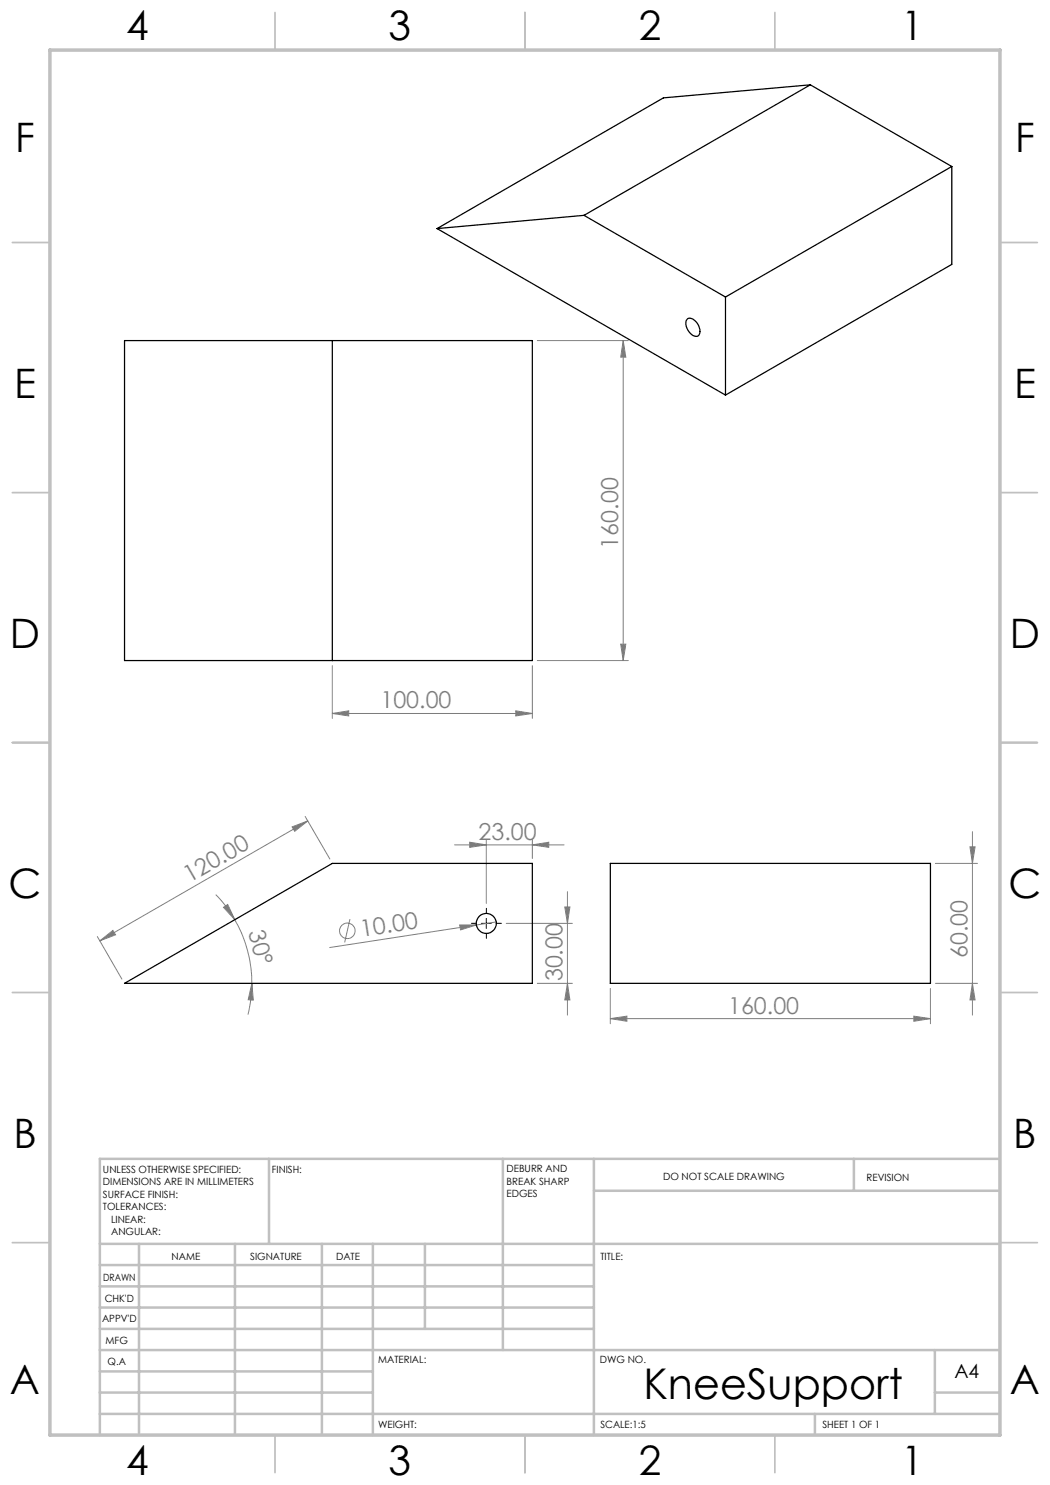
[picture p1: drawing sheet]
<svg xmlns="http://www.w3.org/2000/svg" width="210mm" height="297mm" viewBox="0 0 210 297" stroke-linecap="round" stroke-linejoin="round" font-family="sans-serif">
<g fill="none" stroke="#808080" stroke-width=".2">
<path d="M107.5 68.1h18.2M124.6 68.1l.6 3.3h-1.1zM124.6 68.1v64M66.5 133.1v10.6M106.5 133.1v10.6M107.5 132.1h18.2M124.1 128.8h1.1l-.6 3.3zM66.5 142.7l3.2-.5v1zM66.5 142.7h40M103.2 142.2l3.3 .5-3.3 .5zM43.1 178.9a24.3 24.3 0 0 1 3.9 5M58.4 165.4l3.2-1.2-2.7 2.1z"/>
<path d="M61 163.3l5 8.5M61.6 164.2l-41.6 24M90.9 169h21.9M93.9 168.4l3.4 .6-3.4 .5zM97.3 168v12.7M106.5 169l3.2-.6v1.1zM106.5 168v3.7M113.5 178.3v24.7M187.1 172.7h8.4M194 169.4h1l-.5 3.3zM194.5 166.3v36.7M19.5 187.3l4.9 8.5"/>
<path d="M20 188.2l2.6-2.1 .5 .9zM44.7 181.5l.8-.6 1.5 3zM47 183.9a25.7 25.7 0 0 1 3.4 12.8M50.4 196.7l.3 3.3h-1.1zM50.4 196.7a27.3 27.3 0 0 1-.8 6.2M70 183.8l-1.1 4.7M91.9 185h3.4l-3.2 1zM95.3 185l-29.4 4.5M99.2 184.4l-3.9 .6M101.2 184.7h13.3M107.5 196.7h7M113 181.4h1l-.5 3.3z"/>
<path d="M113.5 196.7l.5 3.3h-1zM122.1 197.7v7M186.1 197.7v7M187.1 196.7h8.4M194.5 196.7l.5 3.3h-1zM122.1 203.7l3.3-.5v1.1zM122.1 203.7h64M182.8 203.2l3.3 .5-3.3 .6z"/>
<circle cx="69.5" cy="186.2" r="1.56"/>
</g>
<path d="M95.3 184.7h-1M97.3 182.7v-1M97.3 186.7v1M99.3 184.7h1" fill="none" stroke="#000" stroke-width=".2" stroke-dasharray="15.2 1.3 1.3 1.3"/>
<path d="M96.3 184.7h1.9M97.3 183.7v2" fill="none" stroke="#000" stroke-width=".2"/>
<g fill="none" stroke="#c0c0c0" stroke-width=".35">
<path d="M55 2.5v7.5M105 2.5v7.5M155 2.5v7.5M2.5 48.5h7.5M200 48.5h7.5M2.5 98.5h7.5M200 98.5h7.5M2.5 148.5h7.5M200 148.5h7.5M2.5 198.5h7.5M200 198.5h7.5M2.5 248.5h7.5"/>
<path d="M200 248.5h7.5M55 287v7.5M105 287v7.5M155 287v7.5"/>
</g>
<g fill="none" stroke="#c0c0c0" stroke-width=".5">
<path d="M53.8 231.8v17M100.6 231.8v38.2M118.8 231.8v55.2M118.8 238.2h81.2M170.8 231.8v6.4M200 231.8h-180v55.2M20 248.8h180M20 257.3h98.8M20 253h98.8M27.8 248.8v38.2M47 248.8v38.2M64.4 248.8v38.2"/>
<path d="M74.6 248.8v38.2M85 248.8v17M20 265.8h98.8M20 261.5h98.8M20 278.5h54.6M20 274.3h54.6M20 270h180M187 278.5h13M187 270v12.8M20 282.8h180M163 282.8v4.2"/>
</g>
<path d="M10 10h190v277h-190z" fill="none" stroke="#c0c0c0" stroke-width=".7"/>
<g fill="#808080">
<path d="M91.9 185h3.4l-3.2 1z"/>
<path d="M50.4 196.7l.3 3.3h-1.1zM44.7 181.5l.8-.6 1.5 3z"/>
<path d="M182.8 203.2l3.3 .5-3.3 .6zM122.1 203.7l3.3-.5v1.1z"/>
<path d="M93.9 168.4l3.4 .6-3.4 .5zM106.5 169l3.2-.6v1.1zM66.5 142.7l3.2-.5v1zM103.2 142.2l3.3 .5-3.3 .5z"/>
<path d="M20 188.2l2.6-2.1 .5 .9zM58.4 165.4l3.2-1.2-2.7 2.1z"/>
<path d="M124.1 128.8h1.1l-.6 3.3zM124.6 68.1l.6 3.3h-1.1z"/>
<path d="M113 181.4h1l-.5 3.3zM113.5 196.7l.5 3.3h-1zM194 169.4h1l-.5 3.3zM194.5 196.7l.5 3.3h-1z"/>
</g>
<g fill="none" stroke="#000" stroke-width=".25">
<path d="M162.1 17l-45.3 26.1M162.1 17l28.3 16.3M162.1 17l-29.4 2.6-45.3 26.1M190.4 33.3l-45.3 26.1M190.4 33.3v19.6l-45.3 26.1M87.4 45.7l57.7 33.3M116.8 43.1l-29.4 2.6M116.8 43.1l28.3 16.3M145.1 59.4v19.6M24.9 68.1h81.6v64h-81.6zM66.5 68.1v64M137.4 63.9a1.38 1.38 0 0 1 2 .7 2.04 2.04 0 0 1 .2 2.6 2.26 2.26 0 0 1-2.4-2.2v-.7z"/>
<path d="M122.1 172.7h64v24h-64zM24.9 196.7l41.6-24h40v24z"/>
<circle cx="97.3" cy="184.7" r="2"/>
</g>
<text font-size="8.5" x="128.7" y="279.7">KneeSupport</text>
<g font-size="8.1">
<text x="25.2" y="8">4</text>
<text x="77.7" y="8">3</text>
<text x="127.7" y="8">2</text>
<text x="180.2" y="8">1</text>
<text x="3" y="30.4">F</text>
<text x="203" y="30.4">F</text>
<text x="2.8" y="79.6">E</text>
<text x="202.8" y="79.6">E</text>
<text x="2" y="129.6">D</text>
<text x="202" y="129.6">D</text>
<text x="1.7" y="179.6">C</text>
<text x="201.7" y="179.6">C</text>
<text x="2.7" y="229.6">B</text>
<text x="202.7" y="229.6">B</text>
<text x="2" y="278.9">A</text>
<text x="202" y="278.9">A</text>
<text x="25.2" y="295">4</text>
<text x="77.7" y="295">3</text>
<text x="127.7" y="295">2</text>
<text x="180.2" y="295">1</text>
</g>
<g font-size="4.7" fill="#808080">
<text x="123.7" y="109.7" transform="rotate(-90 123.7 109.7)">160.00</text>
<text x="76.1" y="141.7">100.00</text>
<text x="95.7" y="167.9">23.00</text>
<text x="37.9" y="176.7" transform="rotate(-30 37.9 176.7)">120.00</text>
<text x="49.6" y="186.5" transform="rotate(75 49.6 186.5)">30°</text>
<text x="72.3" y="187.5" transform="rotate(-9 72.3 187.5)">10.00</text>
<text x="193.5" y="191.6" transform="rotate(-90 193.5 191.6)">60.00</text>
<text x="112.5" y="196.3" transform="rotate(-90 112.5 196.3)">30.00</text>
<text x="145.6" y="202.7">160.00</text>
</g>
<text font-size="3.9" x="190.9" y="275.5">A4</text>
<g font-size="2">
<text x="20.6" y="234.6">UNLESS OTHERWISE SPECIFIED:</text>
<text x="20.6" y="237.1">DIMENSIONS ARE IN MILLIMETERS</text>
<text x="20.6" y="239.6">SURFACE FINISH:</text>
<text x="54.4" y="234.6">FINISH:</text>
<text x="101.3" y="234.5">DEBURR AND</text>
<text x="101.3" y="237">BREAK SHARP</text>
<text x="101.3" y="239.5">EDGES</text>
<text x="132.6" y="236">DO NOT SCALE DRAWING</text>
<text x="173.3" y="236.2">REVISION</text>
<text x="20.6" y="242.1">TOLERANCES:</text>
<text x="22.2" y="244.6">LINEAR:</text>
<text x="22.2" y="247.1">ANGULAR:</text>
<text x="34.3" y="252">NAME</text>
<text x="50" y="251.9">SIGNATURE</text>
<text x="67.2" y="251.9">DATE</text>
<text x="120.1" y="251.9">TITLE:</text>
<text x="20.6" y="256.1">DRAWN</text>
<text x="20.9" y="260.3">CHK'D</text>
<text x="20.4" y="264.4">APPV'D</text>
<text x="21.1" y="268.8">MFG</text>
<text x="21.5" y="273">Q.A</text>
<text x="75.6" y="272.5">MATERIAL:</text>
<text x="120" y="272.5">DWG NO.</text>
<text x="75.6" y="285.5">WEIGHT:</text>
<text x="120.1" y="285.6">SCALE:1:5</text>
<text x="164.5" y="285.6">SHEET 1 OF 1</text>
</g>
</svg>
